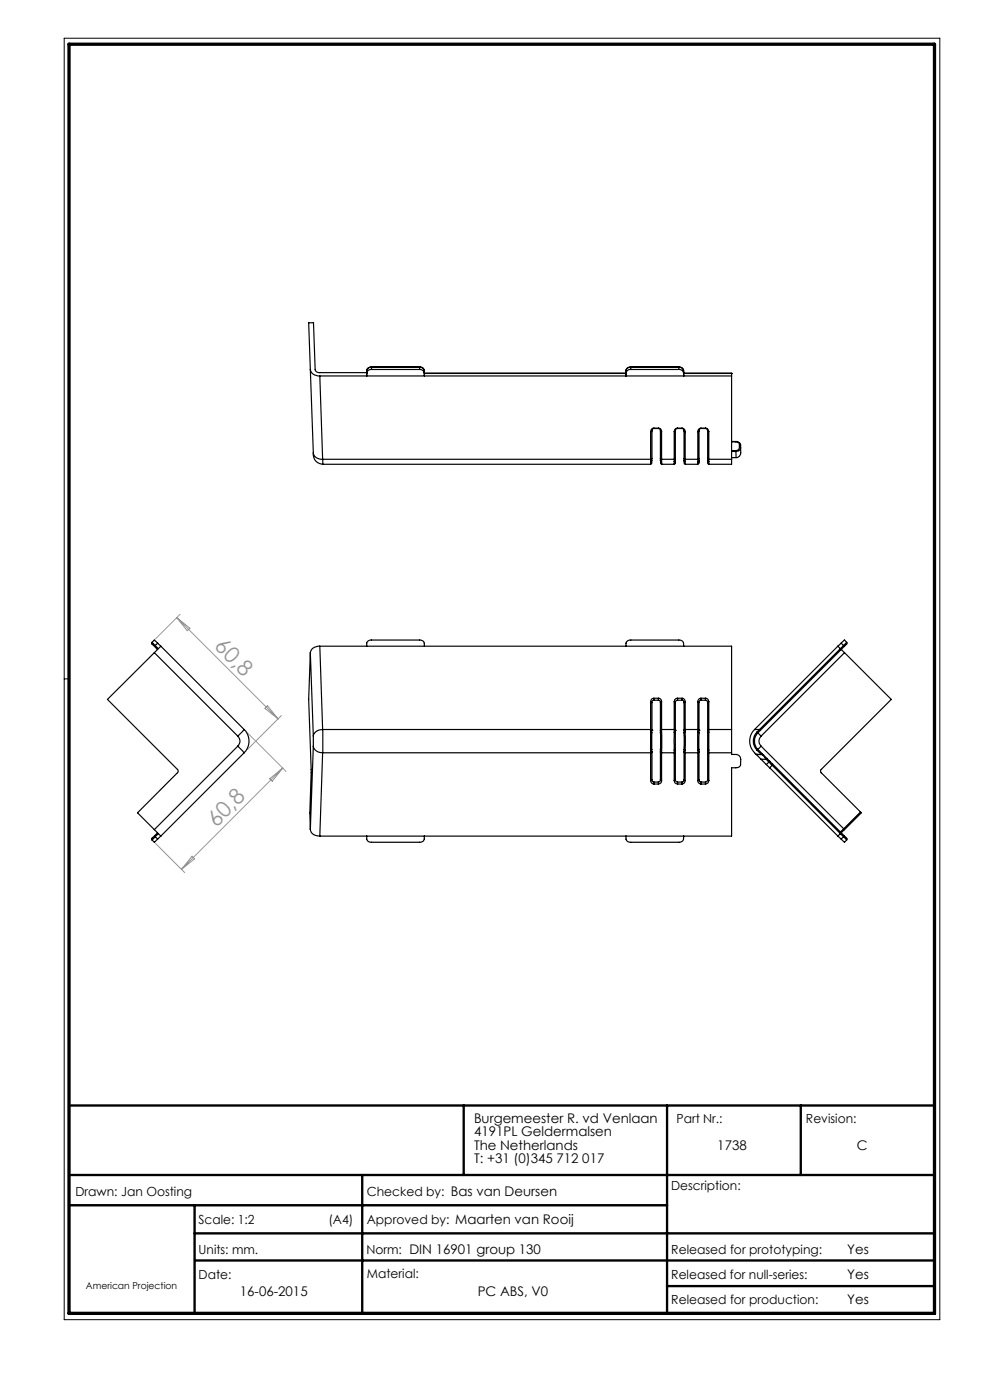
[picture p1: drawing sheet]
<svg xmlns="http://www.w3.org/2000/svg" width="210mm" height="297mm" viewBox="0 0 210 297" stroke-linecap="round" stroke-linejoin="round" font-family="sans-serif">
<path d="M13.6 8.1h185.8v271.9h-185.8zM14.6 144h-1" fill="none" stroke="#000" stroke-width=".21"/>
<path d="M14.6 234.5h183.6M98.4 234.5v14.8M141.5 234.5v44.1M169.9 234.5v14.8M14.6 249.3h183.6M14.6 255.7h126.9M41.3 255.7v22.9M76.8 249.3v29.3M41.3 261.7h156.9M41.4 267.4h156.8M141.5 272.8h56.7" fill="none" stroke="#000" stroke-width=".5"/>
<path d="M14.6 9.4h183.6v269.2h-183.6z" fill="none" stroke="#000" stroke-width=".7"/>
<path d="M37.5 131l21.5 21.5M37.5 131l2.8 2.3-.6 .5zM38.2 130.3l-5.3 5.3M52.5 155.5l8.2 8.2M56.7 149.7l2.3 2.8-2.8-2.2zM59.7 151.8l-7.2 7.2M32.9 178.9l6.3 6.2M57.2 165.2l2.8-2.3-2.3 2.8zM60 162.9l-21.5 21.5M40.7 181.6l.6 .6-2.8 2.2z" fill="none" stroke="#959595" stroke-width=".21"/>
<g fill="none" stroke="#000" stroke-width=".25">
<path d="M65.8 78.4a1.77 1.77 0 0 0 2 1.4M67.8 79.8h87.4M67.8 79.8l.6 17.6M78.8 77.8l-.6 .2-.3 .3-.1 1.5M78.8 78.4a.96 .96 0 0 0-1 .7h-10a.83 .83 0 0 1-.9-.7l-.4-9.9h-1l1 27.6M78.8 77.9a.96 .96 0 0 0-1 .7M78.8 77.8v.1M78.8 77.8h10.2M78.8 78.4h10.2M78.8 77.9v.5M78.8 77.9h10.2M89 77.8l.6 .2 .4 .6"/>
<path d="M89 78.4a.95 .95 0 0 1 1 .7M89 77.9a.95 .95 0 0 1 1 .7v.6M89 77.8v.1M89 77.9v.5M90 78.6v.6M90 79.1v.7v-.6M90 78.6v.5M90 79.2h42.8M132.8 78.6v1.2M132.8 78.6v.6h-42.8M132.8 78.6h.1M133.8 77.8l-.8 .3-.2 .5"/>
<path d="M133.8 78.4a.96 .96 0 0 0-1 .7M133.8 77.9a.96 .96 0 0 0-1 .7M133.8 77.8v.1M133.8 77.8h10.2M133.8 78.4h10.2M133.8 77.9v.5M133.8 77.9h10.2M144 77.8l.6 .2 .4 .6M144 78.4a.95 .95 0 0 1 1 .7v-.5M144 77.9a.95 .95 0 0 1 1 .7v.6M144 77.8v.1M144 77.9v.5"/>
<path d="M145 78.6v1.2v-.6M145 79.2h10.2M155.2 79.2h.1M155.2 79.2v18.2M66.5 96.1a2.09 2.09 0 0 0 2 2.4M66.5 96.1a1.71 1.71 0 0 0 1.9 1.3M68.4 97.4l.1 1.1M68.4 97.4h69.6M68.5 98.5h69.5M138 97.4v.5M138 97.9v.6M138 91.6v5.8"/>
<path d="M138.3 97.7v.6l-.3 .2M138.3 97.3v.5l-.3 .1M138.3 91.4l-.3 .2M138.3 97.3l-.3 .1M138.3 91.4v5.9M138.7 90.9l-.4 .2v.3M138.7 90.8a.72 .72 0 0 0-.7 .8M138.7 90.8v.1M138.7 90.9h1M138.7 90.8h1M139.7 90.9l.3 .1 .1 .4M139.7 90.8a.67 .67 0 0 1 .6 .8"/>
<path d="M139.7 90.8v.1M140.1 97.7v.6l.3 .2M140.1 97.3v.4l.2 .2M140.1 91.4l.2 .2M140.1 97.3l.2 .1M140.1 91.4v5.9M140.3 97.4v.5M140.3 97.9l.1 .6M140.3 97.4h2.7M140.3 91.6v5.8M140.4 98.5h2.6M143 97.4v.5"/>
<path d="M143 97.9v.6M143 91.6v5.8M143.3 97.8v.4l-.3 .3M143.3 98.1v.1M143.3 97.3v.5l-.3 .1M143.3 91.4l-.3 .2M143.3 97.3l-.3 .1M143.3 91.4v5.9M143.7 90.9l-.3 .1-.1 .4M143.7 90.8a.72 .72 0 0 0-.7 .8M143.7 90.8v.1M143.7 90.9h1"/>
<path d="M143.7 90.8h1M144.7 90.9l.4 .3v.2M144.7 90.8a.73 .73 0 0 1 .6 .8M144.7 90.8v.1M145.1 97.7v.7l.3 .1M145.1 97.3v.5l.2 .1M145.1 91.4l.2 .2M145.1 97.3l.2 .1M145.1 91.4v5.9M145.3 97.4v.5M145.3 97.9l.1 .6M145.3 97.4h2.7"/>
<path d="M145.3 91.6v5.8M145.4 98.5h2.6M148 97.4v.5M148 97.9v.6M148 91.6v5.8M148.2 98.2l.1-.5-.1 .6-.2 .2M148.3 97.3v.4l-.3 .2M148.3 91.4l-.3 .2M148.3 97.3l-.3 .1M148.3 91.4v5.9M148.7 90.9l-.3 .1-.1 .4M148.7 90.8a.73 .73 0 0 0-.7 .8"/>
<path d="M148.7 90.8v.1M148.7 90.9h.9M148.7 90.8h.9M149.6 90.9l.4 .1 .1 .4M149.6 90.8a.72 .72 0 0 1 .8 .8M149.6 90.8v.1M150.1 97.7v.6l.3 .2M150.1 97.3v.5l.3 .1M150.1 91.4l.3 .2M150.1 97.3l.3 .1M150.1 91.4v5.9M150.4 97.4v.5"/>
<path d="M150.4 97.9v.6M150.4 97.4h4.8M150.4 91.6v5.8M155.2 97.4v1.1h-4.8M155.2 93.7h.9M155.2 97.1h.9M155.2 95.6h.9M155.2 95.8h.9M156.1 93.7l.8 .2 .2 .5M156.1 93.7h.1M156.1 93.7a.63 .63 0 0 1 .7 .6M156.1 95.6v.2"/>
<path d="M156.1 95.8v1.3M156.8 94.8a.78 .78 0 0 1-.7 .8M156.8 94.8l.3 .2M156.8 94.3l.3 .1M156.8 94.3v.5M157.1 95v1.1a.97 .97 0 0 1-1 1M157.1 95a.86 .86 0 0 1-1 .8M157.1 94.4v.6M32.2 136.3l.7 .6M32.2 136.3l.5-.5 .7 .7M32.2 136.3v.3l.6 .5M32.7 138.5l-9.9 9.9 14.8 14.8a.44 .44 0 0 1 0 .7l-8.4 8.5 3.5 3.6"/>
<path d="M32.7 138.5l17.7 17.7M32.8 137.1l.6 .7M32.9 136.9l-.1 .2M32.9 136.9l.7 .7M33.4 136.5l-.5 .4M33.4 136.5l.7 .6M34.1 137.1l-1.4 1.4M34.1 137.1l17.7 17.7M65.8 138.5l-.3 9.9 .5 14.8-.3 9.2 .1 3.6M65.8 138.5l.7 17.7M67.8 137.1a1.77 1.77 0 0 0-2 1.4M67.8 137.1h87.4v17.7"/>
<path d="M67.8 137.1l.6 17.7M77.8 137.1v-.6a.89 .89 0 0 1 1-.7h10.2a.88 .88 0 0 1 1 .7v.6M132.8 137.1v-.6a.89 .89 0 0 1 1-.7h10.2a.88 .88 0 0 1 1 .7v.6M177.7 137.1l-17.6 17.7M177.7 137.1l.6 .5M178.3 137.6h.1M178.3 137.6v.4M178.4 137.8l.7 .7M178.4 136.5l-.7 .6M178.4 136.5l.5 .4M178.9 136.9l.2 .2M178.9 136.9l-17.8 17.9"/>
<path d="M179.1 137.1l-18.3 18.4M179.1 138.5l10 9.9-15 15.1v.4l8.4 8.4M179.1 138.5l-17.7 17.7M179.6 136.3l-.7 .6M179.6 136.3v.3l-.5 .5M179.6 136.3l-.5-.5-.7 .7M50.4 156.2a1.45 1.45 0 0 1 0 2.1M50.4 158.3l1.4 1.4M50.4 158.3l-17.7 17.7M51.8 154.8l-1.4 1.4M51.8 154.8a3.5 3.5 0 0 1 0 4.9M51.8 159.7l-17.7 17.7"/>
<path d="M66.5 158.3a1.83 1.83 0 0 0 1.9 1.4M66.5 156.2v2.1M66.5 158.3l-.7 17.7M68.4 154.8v4.9M68.4 154.8a1.83 1.83 0 0 0-1.9 1.4M68.4 159.7h69.6M68.4 154.8h69.6M68.4 159.7l-.6 17.7M138 159.1v.6M138 154.8v.5M138 155.3v3.8M138 155.3l.3 .2"/>
<path d="M138 154.8l.3 .1M138 148.9l.3 .1M138 148.9v5.9M138 159.7v5.9M138.3 155.5v3.5M138.3 159l-.3 .1M138.3 159v6.4M138.3 154.9h.1M138.3 154.9v.6M138.3 159.5l-.3 .2M138.3 149v5.9M138.7 148.1a.72 .72 0 0 0-.7 .8"/>
<path d="M138.7 148.6a.44 .44 0 0 0-.4 .5M138.7 148.1v.5M138.7 148.6h1M138.7 148.1h1M139.7 148.1a.67 .67 0 0 1 .6 .8M139.7 148.6a.44 .44 0 0 1 .4 .5M139.7 148.1v.5M140.1 155.5v3.5M140.1 159l.2 .1M140.1 159v6.4M140.1 154.9v.6M140.1 154.9h.1"/>
<path d="M140.1 159.5l.2 .2M140.1 149v5.9M140.3 154.8v.5M140.3 159.1v.6M140.3 155.3v3.8M140.3 155.3l-.2 .2M140.3 154.8l-.2 .1M140.3 148.9l-.2 .1M140.3 148.9v5.9M140.3 159.7v5.9M140.3 159.7h2.7M140.3 154.8h2.7"/>
<path d="M143 154.8v.5M143 155.3v3.8M143 159.1v.6M143 155.3l.3 .2M143 154.8l.3 .1M143 148.9l.3 .1M143 148.9v5.9M143 159.7v5.9M143.3 155.5v3.5M143.3 159l-.3 .1M143.3 154.9h.1M143.3 154.9v.6"/>
<path d="M143.3 159v6.4M143.3 159.5l-.3 .2M143.3 149v5.9M143.7 148.1a.72 .72 0 0 0-.7 .8M143.7 148.6h-.3l-.1 .5M143.7 148.1v.5M143.7 148.6h1M143.7 148.1h1M144.7 148.1a.73 .73 0 0 1 .6 .8M144.7 148.6a.44 .44 0 0 1 .4 .5M144.7 148.1v.5M145.1 155.5v3.5"/>
<path d="M145.1 159l.2 .1M145.1 159v6.4M145.1 154.9v.6M145.1 154.9h.1M145.1 159.5l.2 .2M145.1 149v5.9M145.3 154.8v.5M145.3 159.1v.6M145.3 155.3v3.8M145.3 155.3l-.2 .2M145.3 154.8l-.2 .1M145.3 148.9l-.2 .1"/>
<path d="M145.3 148.9v5.9M145.3 159.7v5.9M145.3 159.7h2.7M145.3 154.8h2.7M148 154.8v.5M148 155.3v3.8M148 159.1v.6M148 155.3l.3 .2M148 154.8l.3 .1M148 148.9l.3 .1M148 148.9v5.9M148 159.7v5.9"/>
<path d="M148.3 155.5v3.5M148.3 159l-.3 .1M148.3 154.9h.1M148.3 154.9v.6M148.3 159v6.4M148.3 159.5l-.3 .2M148.3 149v5.9M148.7 148.1a.73 .73 0 0 0-.7 .8M148.7 148.6a.44 .44 0 0 0-.4 .5M148.7 148.1v.5M148.7 148.6h.9M148.7 148.1h.9"/>
<path d="M149.6 148.1a.72 .72 0 0 1 .8 .8M149.6 148.6l.4 .2 .1 .3M149.6 148.1v.5M150.1 155.5v3.5M150.1 159l.3 .1M150.1 159v6.4M150.1 154.9v.6M150.1 154.9h.1M150.1 159.5l.3 .2M150.1 149v5.9M150.4 154.8v.5M150.4 159.1v.6"/>
<path d="M150.4 155.3v3.8M150.4 155.3l-.3 .2M150.4 154.8l-.3 .1M150.4 148.9l-.3 .1M150.4 148.9v5.9M150.4 159.7v5.9M150.4 159.7h4.8M150.4 154.8h4.8M155.2 154.8v4.9M155.2 159.7v.4h.9a1.02 1.02 0 0 1 1 1v1.1a.84 .84 0 0 1-1 .7h-.9v14.5h-87.4M160.1 154.8a3.5 3.5 0 0 0 .3 5.3M160.1 154.8h1"/>
<path d="M160.6 159.2l.9 .9M160.6 155.3a2.77 2.77 0 0 0 0 3.9M160.6 155.3l.2 .2M160.8 155.5a2.52 2.52 0 0 0 0 3.5M160.8 159l-.2 .2M160.8 155.5l.6 .7M160.8 159l1.1 1.1M161.1 154.8l-.5 .5M161.1 154.8l.2 .1M161.4 156.2a1.52 1.52 0 0 0 0 2.1M161.4 158.3l-.6 .7M161.4 158.3l17.6 17.5"/>
<path d="M32.7 176l1.4 1.4M32.8 177.3l.1 .2M32.8 177.3l-.6 .6v.3M32.9 177.5l-.7 .7M32.9 177.5l.5 .5M33.4 176.7l-.6 .6M33.4 178l-.7 .7-.5-.5M33.6 176.8l-.7 .7M34.1 177.4l-.7 .6M65.8 176a1.77 1.77 0 0 0 2 1.4M77.8 177.4v.6a.89 .89 0 0 0 1 .7h10.2a.88 .88 0 0 0 1-.7v-.6M132.8 177.4v.6a.89 .89 0 0 0 1 .7h10.2a.88 .88 0 0 0 1-.7v-.6"/>
<path d="M138 165.6a.72 .72 0 0 0 .7 .7M138.3 165.4a.44 .44 0 0 0 .4 .5M138.3 165.4l-.3 .2M138.7 165.9v.4M138.7 165.9h1M138.7 166.3h1M139.7 165.9v.4M140.1 165.4a.44 .44 0 0 1-.4 .5M140.1 165.4l.2 .2M140.3 165.6a.67 .67 0 0 1-.6 .7M143 165.6a.72 .72 0 0 0 .7 .7M143.3 165.4l.1 .4 .3 .1"/>
<path d="M143.3 165.4l-.3 .2M143.7 165.9v.4M143.7 165.9h1M143.7 166.3h1M144.7 165.9v.4M145.1 165.4a.44 .44 0 0 1-.4 .5M145.1 165.4l.2 .2M145.3 165.6a.73 .73 0 0 1-.6 .7M148 165.6a.73 .73 0 0 0 .7 .7M148.3 165.4a.44 .44 0 0 0 .4 .5M148.3 165.4l-.3 .2M148.7 165.9v.4"/>
<path d="M148.7 165.9h.9M148.7 166.3h.9M149.6 165.9v.4M150.1 165.4l-.1 .4-.4 .1M150.1 165.4l.3 .2M150.4 165.6a.72 .72 0 0 1-.8 .7M160.4 160.1l1 1M160.4 160.1h.1M160.4 160.1h1.1M160.4 160.1h1.3M161.4 161.1h1.1M161.4 161.1l1.2 1.1"/>
<path d="M161.5 160.1h.2M161.7 160.1l.8 1M161.7 160.1l.2 .1M161.7 160.1h.2M161.7 160.1h.1M161.9 160.2l.8 .7M161.9 160.1v.1M162.5 161.1l.6 .6M162.6 162.2l.7 .7M162.7 160.9l-.2 .2M162.7 160.9l.6 .6M163.1 161.7l.7 .6"/>
<path d="M163.1 161.7l-.5 .5M163.3 161.5l-.2 .2M163.3 161.5l.5 .5M163.3 162.9l14.4 14.5M163.8 162v.3M163.8 162.3l-.5 .6M163.8 162l14.5 14.5M163.8 162.3l14.5 14.5M177.7 177.4l.7 .6M178.3 176.8h.1M178.3 176.5v.3M178.3 176.8l-.6 .6"/>
<path d="M178.3 176.8l.6 .7M178.3 176.5l.8 .8M178.4 178l.7 .7 .5-.5M178.9 177.5l.7 .7M178.9 177.5l-.5 .5M179 175.8l-.7 .7M179 175.8l.1 .2M179.1 177.3l-.2 .2M179.1 177.3l.5 .6v.3M179.1 176l-.7 .7M182.5 172.3l.2 .1-3.6 3.6M182.5 172.3l-3.5 3.5"/>
</g>
<g font-size="4.7" fill="#959595">
<text x="45.3" y="137.3" transform="rotate(45 45.3 137.3)">60,8</text>
<text x="45.9" y="175.6" transform="rotate(-45 45.9 175.6)">60,8</text>
</g>
<g font-size="2.8">
<text x="100.5" y="238.2">Burgemeester R. vd Venlaan</text>
<text x="100.5" y="241.1">4191PL Geldermalsen</text>
<text x="100.5" y="243.9">The Netherlands</text>
<text x="152.2" y="243.9">1738</text>
<text x="181.8" y="243.9">C</text>
<text x="100.5" y="246.7">T: +31 (0)345 712 017</text>
<text x="179.7" y="266">Yes</text>
<text x="50.9" y="275">16-06-2015</text>
<text x="101.3" y="275">PC ABS, V0</text>
<text x="179.7" y="271.4">Yes</text>
<text x="179.7" y="276.6">Yes</text>
</g>
<g font-size="2.7">
<text x="143.5" y="238.2">Part Nr.:</text>
<text x="171" y="238.2">Revision:</text>
<text x="16" y="253.7">Drawn: Jan Oosting</text>
<text x="77.8" y="253.7">Checked by: Bas van Deursen</text>
<text x="142.4" y="252.5">Description:</text>
<text x="42.1" y="259.7">Scale: 1:2</text>
<text x="69.7" y="259.7">(A4)</text>
<text x="77.8" y="259.7">Approved by: Maarten van Rooij</text>
<text x="42.1" y="266">Units: mm.</text>
<text x="77.7" y="266">Norm: DIN 16901 group 130</text>
<text x="142.4" y="266">Released for prototyping:</text>
<text x="42.1" y="271.3">Date:</text>
<text x="77.8" y="271">Material:</text>
<text x="142.4" y="271.3">Released for null-series:</text>
<text x="142.4" y="276.6">Released for production:</text>
</g>
<text font-size="2" x="18.2" y="273.4">American Projection</text>
</svg>
